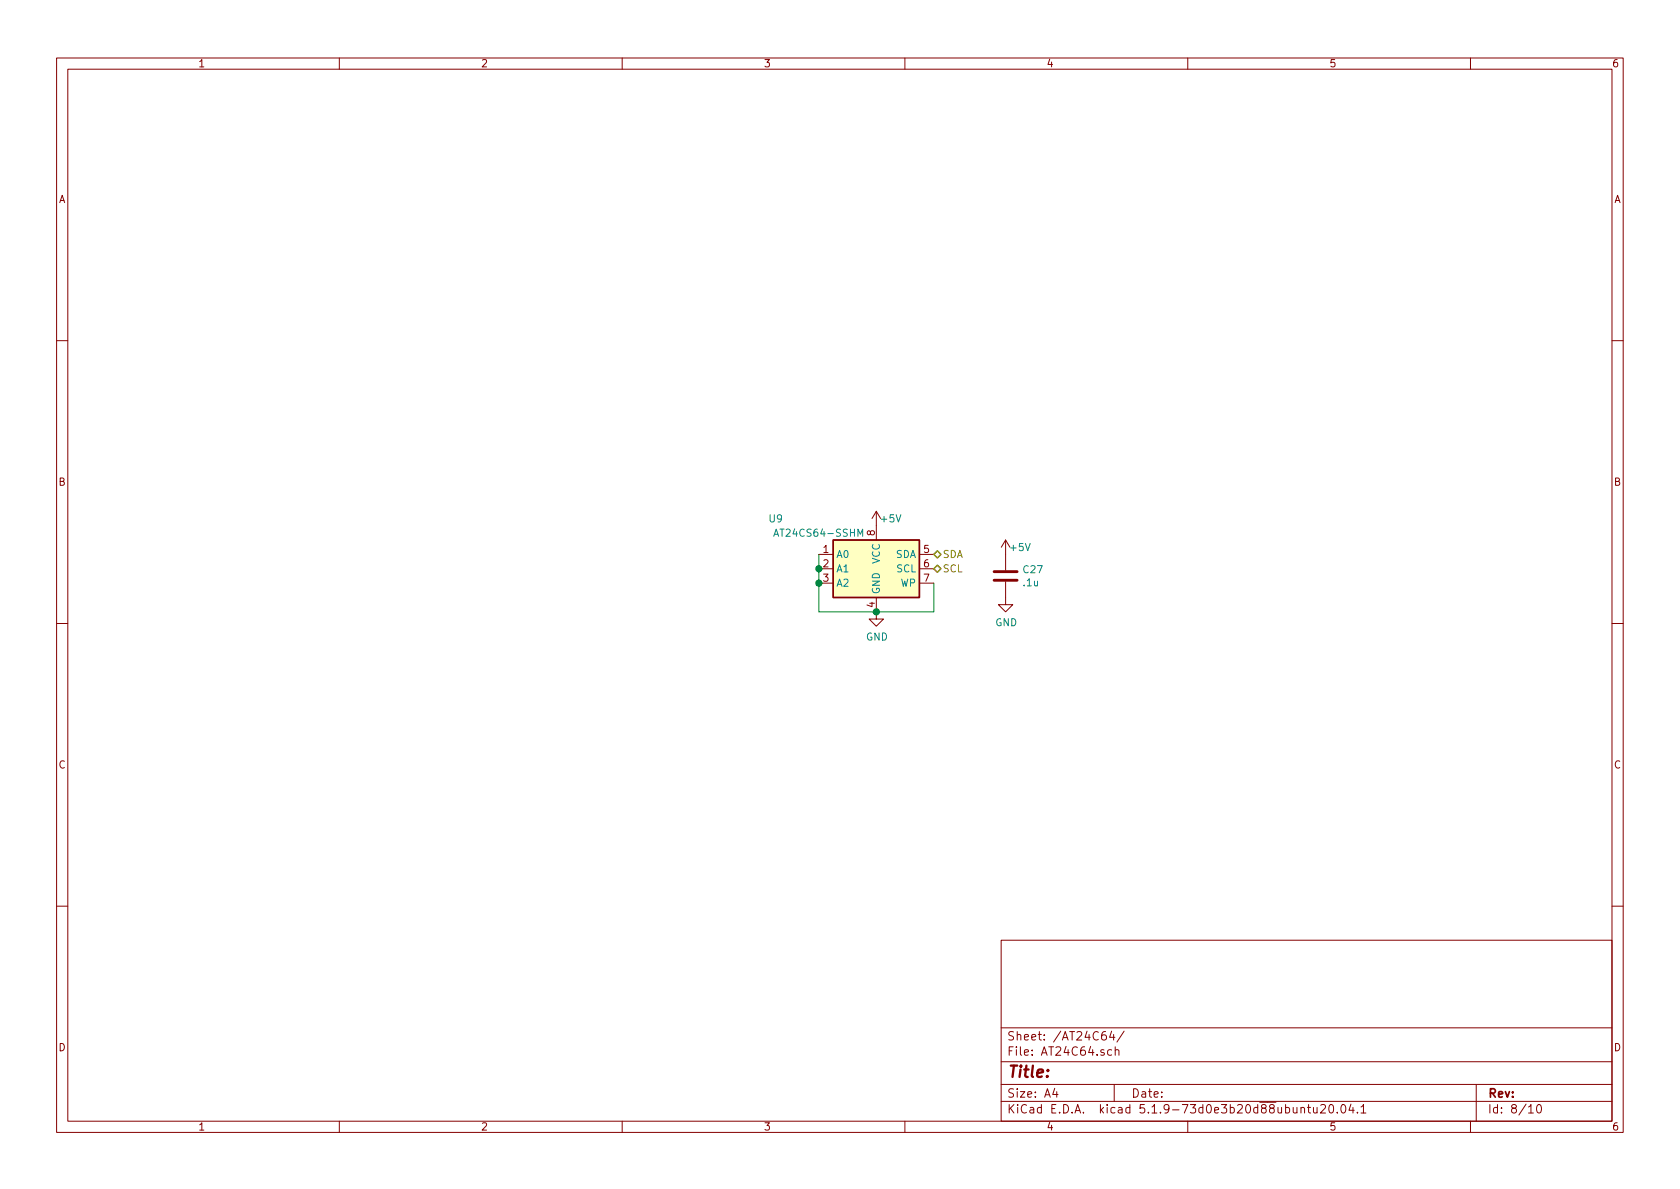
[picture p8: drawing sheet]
<svg xmlns="http://www.w3.org/2000/svg" width="297mm" height="210mm" viewBox="0 0 297 210" stroke-linecap="round" stroke-linejoin="round" font-family="sans-serif">
<g fill="none" stroke="#840000" stroke-width=".18">
<path d="M10 10.3h277v189.9h-277zM12 12.2h273v186.1h-273zM60 10.3v1.9M110 10.3v1.9M160 10.3v1.9M210 10.3v1.9M260 10.3v1.9M10 60.2h2M285 60.2h2M144.8 98h2.5M154.9 90.4v5.1M154.9 90.4l-.7 1.3"/>
<path d="M154.9 90.4l.8 1.3M162.6 98h2.5M177.8 95.5l-.8 1.3M177.8 95.5v5.3M177.8 95.5l.8 1.3M10 110.3h2M144.8 100.6h2.5M144.8 103.1h2.5M154.9 105.7v3.8h1.3l-1.3 1.2-1.2-1.2h1.2M162.6 100.6h2.5M162.6 103.1h2.5M177.8 102.9v4h1.3l-1.3 1.3-1.3-1.3h1.3"/>
<path d="M285 110.3h2M10 160.2h2M177 166.3h108v32h-108zM285 160.2h2M60 198.3v1.9M110 198.3v1.9M160 198.3v1.9M177 194.8h108M177 191.8h108M177 187.8h108M177 181.8h108M186.5 192.5l-.4 1h1"/>
<path d="M186.8 193v1M195.5 182.4a.59 .59 0 0 0-.7 .7v.7l.2 .1 .6-.1v-.5l-.1-.2-.5-.1-.2 .3M196.5 185.7l-.4-.1-.3 .3 .1 .6 .2 .1 .4-.1M196.5 182.3l-.3 1.1h.9M196.9 182.9v1M197 191.8v3M197.2 185.7h.1a.37 .37 0 0 1 .5 .1v.8M197.2 185.1v1.5M198.8 182.3l-1.3 2M210 198.3v1.9M230 196l.2-.2 .4 .1 .1 .9M230 195.8v1"/>
<path d="M231.2 195.8h.5M231.4 195.3v1.3l.3 .2M232.2 195.8l.1 .9 .4 .1 .2-.1M232.9 195.8v1M233.5 195.5l.2-.2h.4l.3 .5-.9 1h.9M235.2 195.4l.2-.1a.94 .94 0 0 1 0 1.5 .82 .82 0 0 1-.2-1.4zM236.4 196.7v.1M237.3 195.4l.1-.1a.8 .8 0 0 1 .6 .8 .8 .8 0 0 1-.6 .7 1 1 0 0 1-.1-1.4zM238.9 195.2l-.4 1.1h.9M239.2 195.8v1M240 196.7v.1M240.6 195.8l.5-.5v1.5"/>
<path d="M240.6 196.8h.9M260 198.3v1.9M261 191.8v6.5M270.3 195.8l.4-.5v1.5M270.3 196.8h.8M271.8 195.5l.4-.2a.94 .94 0 0 1 0 1.5 .79 .79 0 0 1-.4-1.3z"/>
</g>
<path d="M147.3 95.5h15.3v10.2h-15.3z" fill="#ffffc2" stroke="#ffffc2" stroke-width=".18"/>
<path d="M147.3 95.5h15.3v10.2h-15.3z" fill="none" stroke="#840000" stroke-width=".25"/>
<path d="M136.8 94.8l.4-1.2 .5 1.2M136.9 94.5h.6M151.7 94.8v-1.2l.4 .9 .4-.9v1.2" fill="none" stroke="#008484" stroke-width=".18"/>
<path d="M175.8 102.6h4M175.8 101.1h4" fill="none" stroke="#840000" stroke-width=".51"/>
<path d="M144.8 98v10.2h20.3v-5.1" fill="none" stroke="#008400" stroke-width=".18"/>
<path d="M165.1 98l.6-.6 .7 .6-.7 .7zM165.7 99.9l.7 .7-.7 .6-.6-.6z" fill="none" stroke="#848400" stroke-width=".25"/>
<g fill="#008400" stroke="#008400" stroke-width=".25">
<circle cx="154.9" cy="108.2" r=".51"/>
<circle cx="144.8" cy="103.1" r=".51"/>
<circle cx="144.8" cy="100.6" r=".51"/>
</g>
<text font-size="2.8" fill="#840000" x="178" y="190.5">Title:</text>
<g font-size="2.1" fill="#840000">
<text x="178" y="184">Sheet: /AT24C64/</text>
<text x="178" y="186.7">File: AT24C64.sch</text>
<text x="178" y="196.9">KiCad E.D.A. kicad 5.1.9-73d0e3b20d88ubuntu20.04.1</text>
<text x="178" y="194.1">Size: A4</text>
<text x="200" y="194.1">Date:</text>
<text x="263" y="194.1">Rev:</text>
<text x="263" y="196.9">Id: 8/10</text>
</g>
<g font-size="1.8" fill="#840000">
<text x="35" y="11.9">1</text>
<text x="85" y="11.9">2</text>
<text x="135" y="11.9">3</text>
<text x="185" y="11.9">4</text>
<text x="235" y="11.9">5</text>
<text x="285" y="11.9">6</text>
<text x="10.4" y="35.9">A</text>
<text x="285.4" y="35.9">A</text>
<text x="10.4" y="85.9">B</text>
<text x="285.4" y="85.9">B</text>
<text x="154.7" y="94.7" transform="rotate(-90 154.7 94.7)">8</text>
<text x="145.6" y="97.8">1</text>
<text x="145.6" y="100.3">2</text>
<text x="163.3" y="97.8">5</text>
<text x="163.3" y="100.3">6</text>
<text x="145.6" y="102.9">3</text>
<text x="154.7" y="107.4" transform="rotate(-90 154.7 107.4)">4</text>
<text x="163.3" y="102.9">7</text>
<text x="10.4" y="135.9">C</text>
<text x="285.4" y="135.9">C</text>
<text x="10.4" y="185.9">D</text>
<text x="285.4" y="185.9">D</text>
<text x="35" y="199.9">1</text>
<text x="85" y="199.9">2</text>
<text x="135" y="199.9">3</text>
<text x="185" y="199.9">4</text>
<text x="235" y="199.9">5</text>
<text x="285" y="199.9">6</text>
</g>
<g font-size="1.8" fill="#008484">
<text x="136" y="92.4">U9</text>
<text x="137.6" y="94.9">AT24CS64-SSHM</text>
<text x="155.9" y="92.4">+5V</text>
<text x="147.8" y="98.7">A0</text>
<text x="147.8" y="101.2">A1</text>
<text x="155.6" y="99.7" transform="rotate(-90 155.6 99.7)">VCC</text>
<text x="158.3" y="98.7">SDA</text>
<text x="158.5" y="101.2">SCL</text>
<text x="178.7" y="97.5">+5V</text>
<text x="181" y="101.4">C27</text>
<text x="147.8" y="103.8">A2</text>
<text x="155.6" y="105.2" transform="rotate(-90 155.6 105.2)">GND</text>
<text x="159.2" y="103.8">WP</text>
<text x="181" y="103.7">.1u</text>
<text x="153.1" y="113.3">GND</text>
<text x="176" y="110.7">GND</text>
</g>
<g font-size="1.8" fill="#848400">
<text x="166.6" y="101.2">SCL</text>
<text x="166.6" y="98.7">SDA</text>
</g>
</svg>
